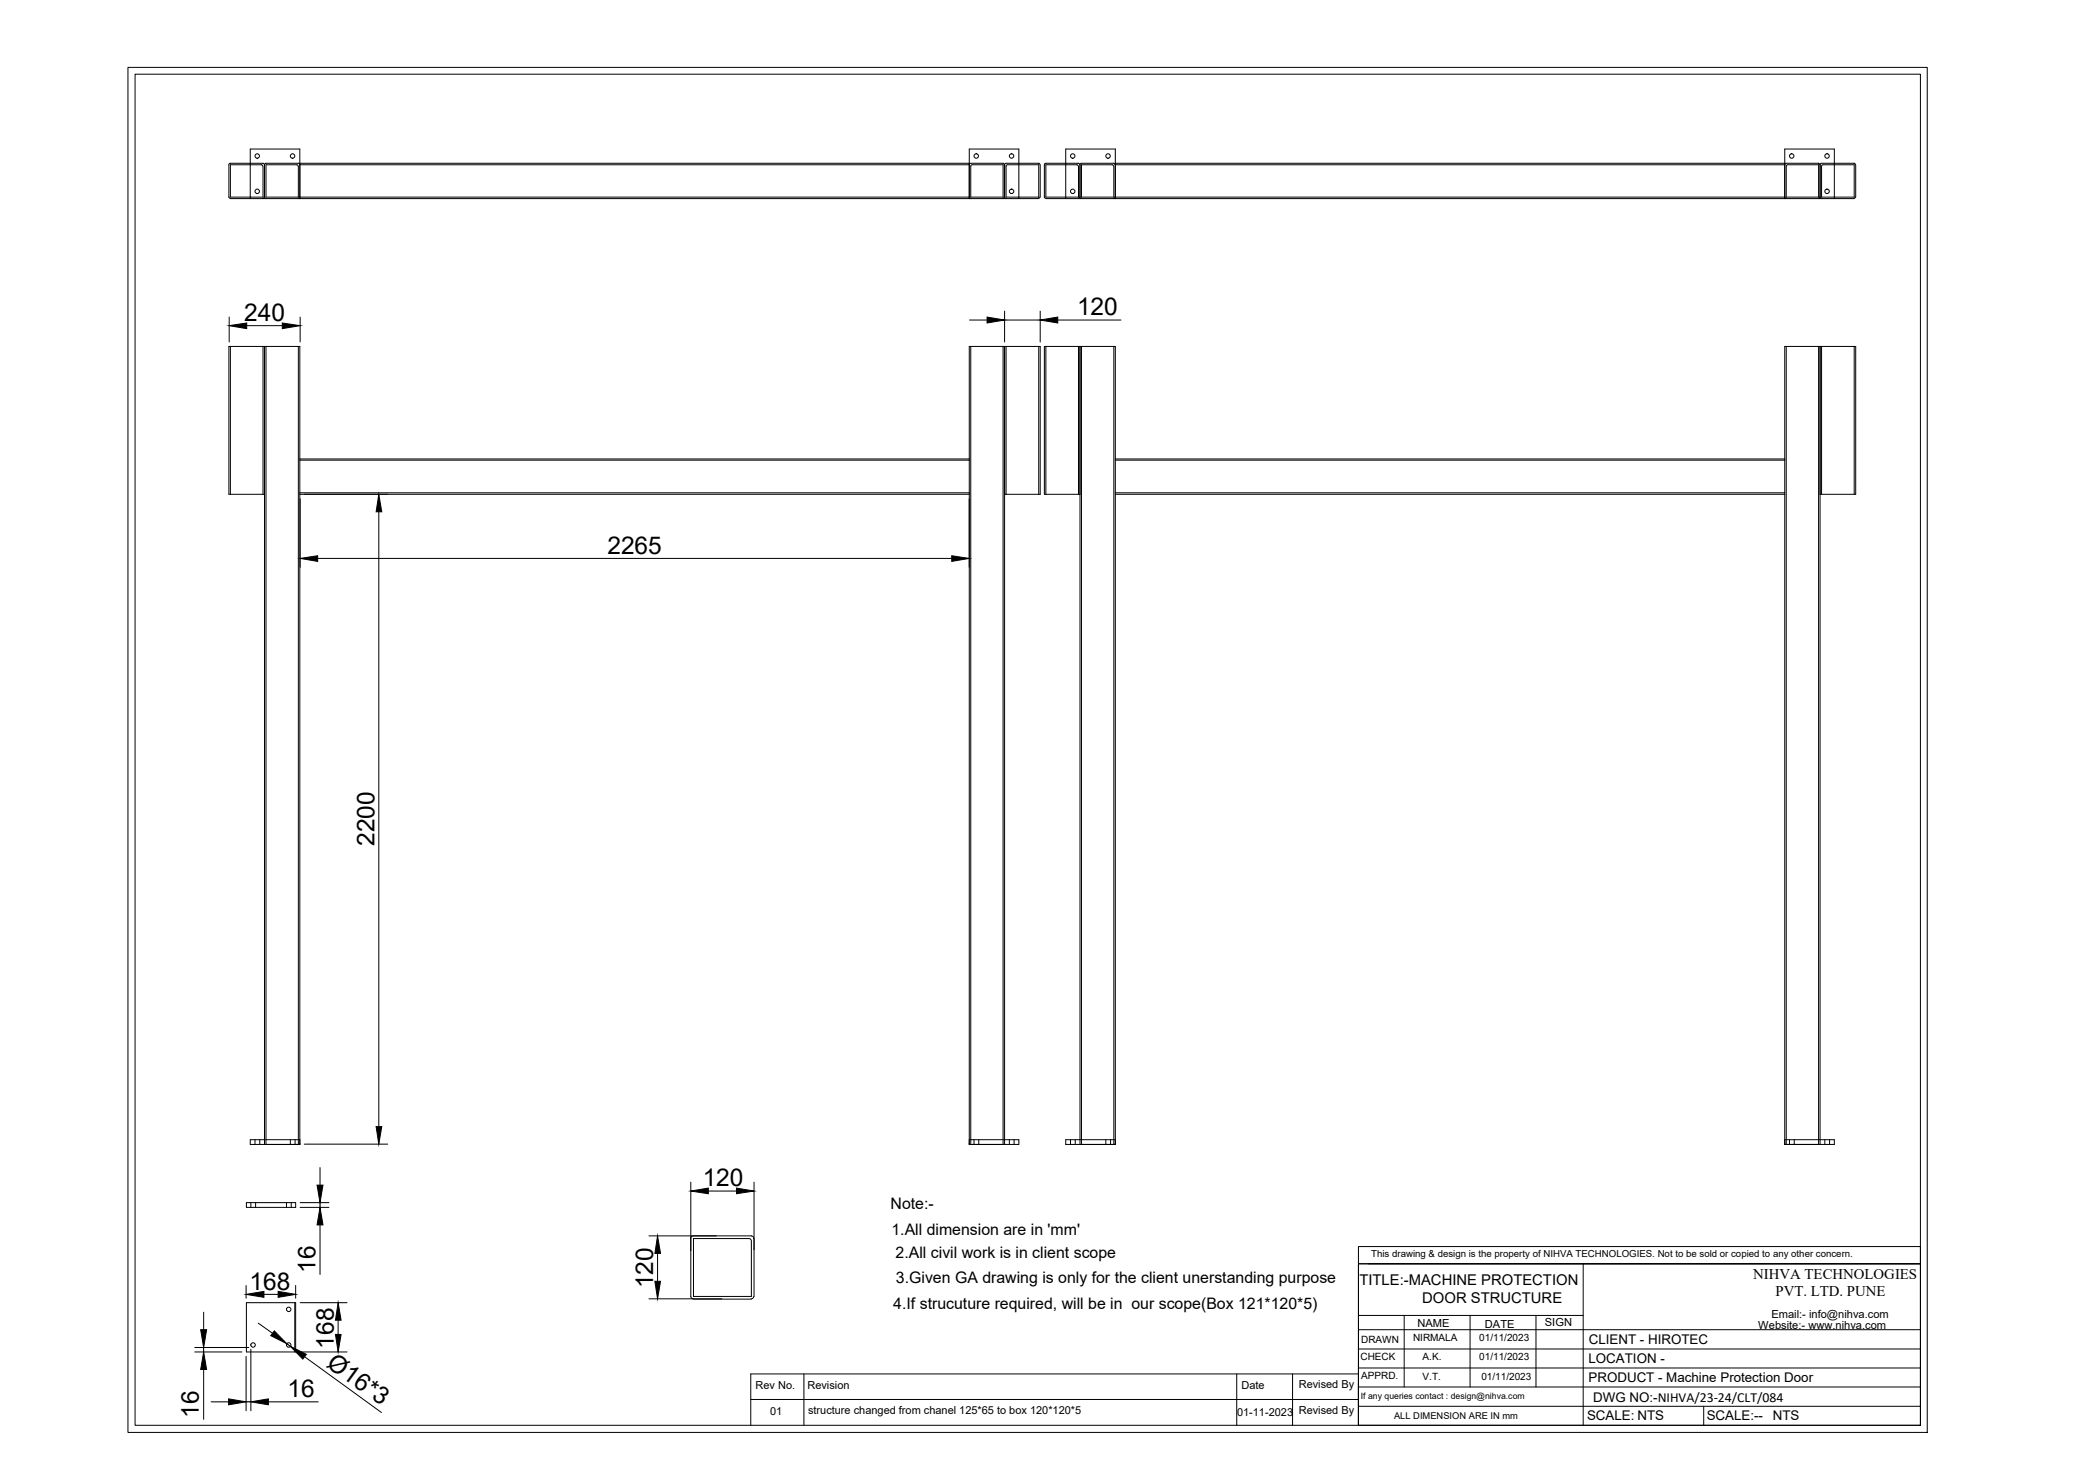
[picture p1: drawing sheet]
<svg xmlns="http://www.w3.org/2000/svg" width="297mm" height="210mm" viewBox="0 0 297 210" stroke-linecap="round" stroke-linejoin="round" font-family="sans-serif">
<!-- layer: MD_Hidden -->
<g fill="none" stroke="#000" stroke-width=".14">
<path d="M35.7 23.3v.2M35.7 28.1v.2M42.8 23.5v4.7M42.8 28.1h95.4M42.8 23.5h95.4M138.2 23.5v4.7M145.3 23.3v.2M145.3 28.1v.2M152 23.3v.2M152 28.1v.2M159 23.5v4.7M159 28.1h95.5"/>
<path d="M159 23.5h95.5M254.5 23.5v4.7M261.6 23.3v.2M261.6 28.1v.2M32.9 49.4v21.1M37.5 49.4v21.1M37.9 49.4v113.8M42.5 49.4v113.8M138.4 49.4v113.8M143 49.4v113.8M143.5 49.4v21.1M148.1 49.4v21.1"/>
<path d="M149.1 49.4v21.1M153.8 49.4v21.1M154.2 49.4v113.8M158.8 49.4v113.8M254.7 49.4v113.8M259.3 49.4v113.8M259.8 49.4v21.1M264.4 49.4v21.1M42.8 65.6h95.4M42.8 70.3h95.4M159 65.6h95.5M159 70.3h95.5"/>
<path d="M35.8 171.5v.7M36.4 162.5v.7M36.4 171.5v.7M37 162.5v.7M37.7 162.5v.7M40.9 171.5v.7M41.4 162.5v.7M41.5 171.5v.7M42.1 162.5v.7M138.9 162.5v.7M139.6 162.5v.7M143.3 162.5v.7"/>
<path d="M143.9 162.5v.7M144.6 162.5v.7M152.7 162.5v.7M153.3 162.5v.7M154 162.5v.7M157.7 162.5v.7M158.4 162.5v.7M255.2 162.5v.7M255.9 162.5v.7M259.5 162.5v.7M260.2 162.5v.7M260.9 162.5v.7"/>
</g>
<!-- layer: MD_Visible -->
<g fill="none" stroke="#000" stroke-width=".14">
<path d="M32.6 23.5v4.6l.2 .2M32.9 28.3h115.2M35.7 23.3v-2h7.1v2.2M35.7 23.5v4.6M37.5 23.7l-.2-.2h-4.4v4.6h4.6v-4.4M37.5 23.3l.2 .2M37.5 23.3h-4.7l-.2 .2M37.7 28.1l-.2 .2M37.7 23.5v4.6l.2 .2M37.9 23.3l-.2 .2M37.9 23.3h4.6l.2 .2M42.5 23.7l-.2-.2h-4.4v4.6h4.6v-4.4"/>
<path d="M42.7 28.1l-.2 .2M138.2 28.1v-4.8h-95.4v5v-.1M138.2 28.1v.2v-.1M138.2 28.1l.2 .2M138.4 23.3l-.2 .2v-2.2h7.1v2M138.4 23.3h4.6l.2 .2M138.6 23.5l-.2 .2M138.6 23.5h4.4v4.6h-4.6v-4.4M143.2 28.1l-.2 .2M143.3 23.5v4.6l.1 .2M143.5 23.7l.2-.2h4.4v4.6h-4.6v-4.4M145.3 23.5v4.6"/>
<path d="M148.1 23.3l.2 .2M148.1 23.3h-4.7l-.1 .2M148.3 28.1l-.2 .2M148.3 23.5v4.6M148.9 23.5v4.6l.2 .2M149.1 28.3h115.3M152 23.3v-2h7v2.2M152 23.5v4.6M153.8 23.7l-.2-.2h-4.5v4.6h4.7v-4.4M153.8 23.3l.2 .2M153.8 23.3h-4.7l-.2 .2M154 28.1l-.2 .2"/>
<path d="M154 23.5v4.6l.2 .2M154.2 23.3l-.2 .2M154.2 23.3h4.6l.2 .2M158.8 23.7l-.2-.2h-4.4v4.6h4.6v-4.4M159 28.1l-.2 .2M254.5 28.1v-4.8h-95.5v5v-.1M254.5 28.1v.2v-.1M254.5 28.1l.2 .2M254.7 23.3l-.2 .2v-2.2h7.1v2M254.7 23.3h4.6l.2 .2M254.9 23.5l-.2 .2M254.9 23.5h4.4v4.6h-4.6v-4.4"/>
<path d="M259.5 28.1l-.2 .2M259.5 23.5v4.6l.2 .2M259.8 23.7l.1-.2h4.5v4.6h-4.6v-4.4M261.6 23.5v4.6M264.4 23.3l.2 .2M264.4 23.3h-4.7l-.2 .2M264.6 28.1l-.2 .2M264.6 23.5v4.6M37.7 49.4h-5.1v21.1h5.1M37.7 49.4h5.1v16M37.7 49.4v113.1M143.3 49.4h5v21.1h-5"/>
<path d="M143.3 49.4h-5.1v16M143.3 49.4v113.1M154 49.4h-5.1v21.1h5.1M154 49.4h5v16M154 49.4v113.1M259.5 49.4h5.1v21.1h-5.1M259.5 49.4h-5v16M259.5 49.4v113.1M42.8 65.4v5.1M42.8 70.5v92.7M42.8 65.4h95.4M42.8 70.5h95.4"/>
<path d="M138.2 65.4v5.1M138.2 70.5v92.7M159 65.4v5.1M159 70.5v92.7M159 65.4h95.5M159 70.5h95.5M254.5 65.4v5.1M254.5 70.5v92.7M35.1 171.5h7.1v.7h-7.1zM42.8 163.2h.1M42.8 162.5h-7.1v.7h7.1M98.5 176.6v8.3"/>
<path d="M98.9 176.2l-.2 .1-.2 .3M98.9 176.2h8.2l.2 .1 .2 .3M106.8 176.6l.3 .2v.2M106.8 176.6h-7.9v8.3h8.2v-7.9M107.5 176.6v8.3M138.2 163.2h.1M138.2 162.5h7.1v.7h-7.1M159 163.2h.1M159 162.5h-7v.7h7M254.5 163.2h.1M254.5 162.5h7.1v.7h-7.1M35.1 185.8h7.1v7h-7.1z"/>
<path d="M98.5 184.8l.1 .2 .3 .2M98.9 185.3h8.2M107.5 184.8l-.2 .4h-.2"/>
<circle cx="36.7" cy="27.3" r=".32"/>
<circle cx="36.7" cy="22.2" r=".32"/>
<circle cx="41.7" cy="22.2" r=".32"/>
<circle cx="139.2" cy="22.2" r=".32"/>
<circle cx="144.3" cy="22.2" r=".32"/>
<circle cx="144.3" cy="27.3" r=".32"/>
<circle cx="153" cy="27.3" r=".32"/>
<circle cx="153" cy="22.2" r=".32"/>
<circle cx="158" cy="22.2" r=".32"/>
<circle cx="255.5" cy="22.2" r=".32"/>
<circle cx="260.5" cy="22.2" r=".32"/>
<circle cx="260.5" cy="27.3" r=".32"/>
<circle cx="36.1" cy="191.8" r=".32"/>
<circle cx="41.2" cy="191.8" r=".32"/>
<circle cx="41.2" cy="186.7" r=".32"/>
</g>
<!-- layer: 0 -->
<g fill="none" stroke="#000" stroke-width=".14">
<path d="M18.2 9.6h256.6v194.7h-256.6zM19.3 10.6h254.6v192.6h-254.6zM32.7 45.2v3.6M35.2 46.4h5.1M42.8 45.2v3.6M138.3 45.6h2.5M143.3 44.4v4.4M143.3 45.6h5M148.3 44.4v4.4M150.8 45.6h9.1M42.8 71.1v9.8M43.4 70.5h11.9"/>
<path d="M45.3 79.6h90.4M54 73v87.7M138.2 71.1v9.8M42.8 171.5h4.1M42.8 172.2h4.1M43.4 163.2h11.9M45.6 166.5v2.5M45.6 171.5v.7M45.6 174.7v7M92.5 176.2h9.7M93.8 178.7v4M98.5 168.6v9.8"/>
<path d="M101 169.8h4M107.5 168.6v9.6M193.7 177.8h80.2v2.4h-80.2zM27.8 192.8h6.7M27.8 192.2h7.7M29 187.1v2.5M29 192.2v.6M29 195.3v7.1M30.1 199.9h2.5M35.1 183.3v1.8M35.1 193.4v7.8M35.1 199.9h.7"/>
<path d="M35.8 192.4v8.8M36.8 188.7l2.1 1.4M37.6 184.6h2.1M38.3 199.9h7.1M40.9 191.6l.5 .4M42 185.8v7M42.2 183.3v1.8M42.8 185.8h6.7M42.8 192.8h6.7M43.4 193.5l11 7.9M48.2 188.3v2M92.5 185.2h10.4"/>
<path d="M107.1 199.6h86.6M114.6 195.9v7.3M176.4 195.9v7.3M184.3 195.9v7.3M193.7 180.2h80.2v23h-80.2zM193.7 197.8h80.2M193.7 195.1h80.2M193.7 192.4h80.2M193.7 189.6h80.2M193.7 180.2v23M193.7 187.6h32.1M193.7 195.9h-86.6v7.3"/>
<path d="M195.1 180.2h78.8M200.2 187.6v10.2M209.6 187.6v10.2M219 187.6v10.2M225.8 180.2v23M193.7 200.5h80.2M243 200.5v2.7"/>
</g>
<g fill="#000" stroke="#000" stroke-width=".14">
<path d="M32.7 46.4l2.5-.3v.8zM40.3 46.1l2.5 .3-2.5 .5zM140.8 45.2l2.5 .4-2.5 .5zM148.3 45.6l2.5-.4v.9zM42.8 79.6l2.5-.4v.9zM54 70.5l.4 2.5h-.8zM135.7 79.2l2.5 .4-2.5 .5zM45.2 169h.9l-.5 2.5zM45.6 172.2l.5 2.5h-.9zM53.6 160.7h.8l-.4 2.5zM93.8 176.2l.4 2.5h-.8zM98.5 169.8l2.5-.4v.8z"/>
<path d="M105 169.4l2.5 .4-2.5 .4zM28.6 189.6h.9l-.5 2.6zM29 192.8l.5 2.5h-.9zM32.6 199.5l2.5 .4-2.5 .4zM35.1 184.6l2.5-.4v.8zM35.8 199.9l2.5-.4v.8zM39.1 189.8l1.8 1.8-2.3-1.1zM39.7 184.2l2.5 .4-2.5 .4zM41.4 192l2.3 1.1-.5 .7zM48.2 185.8l.4 2.5h-.8zM47.8 190.3h.8l-.4 2.5zM93.4 182.7h.8l-.4 2.5z"/>
</g>
<g font-size="3.5">
<text x="34.8" y="45.8">240</text>
<text x="153.6" y="45">120</text>
<text x="86.6" y="79">2265</text>
<text x="53.4" y="120.7" transform="rotate(-90 53.4 120.7)">2200</text>
<text x="100.2" y="169.2">120</text>
<text x="35.6" y="183.9">168</text>
<text x="45" y="181.5" transform="rotate(-90 45 181.5)">16</text>
<text x="93.1" y="183.7" transform="rotate(-90 93.1 183.7)">120</text>
<text x="46.4" y="194.7" transform="rotate(36 46.4 194.7)">Ø16*3</text>
<text x="47.6" y="192.3" transform="rotate(-90 47.6 192.3)">168</text>
<text x="28.4" y="202.1" transform="rotate(-90 28.4 202.1)">16</text>
<text x="41" y="199.2">16</text>
</g>
<g font-size="2.3">
<text x="127" y="172.3">Note:-</text>
<text x="127.1" y="176.1">1.All dimension are in 'mm'</text>
<text x="127.7" y="179.4">2.All civil work is in client scope</text>
<text x="127.8" y="183">3.Given GA drawing is only for the client unerstanding purpose</text>
<text x="127.4" y="186.6">4.If strucuture required, will be in our scope(Box 121*120*5)</text>
</g>
<g font-size="2.1">
<text x="193.8" y="183.3">TITLE:-MACHINE PROTECTION</text>
<text x="202.8" y="185.8">DOOR STRUCTURE</text>
<text x="250" y="182.4">NIHVA TECHNOLOGIES</text>
<text x="253.2" y="184.8">PVT. LTD. PUNE</text>
</g>
<g font-size="1.9">
<text x="226.6" y="191.6">CLIENT - HIROTEC</text>
<text x="226.5" y="197.1">PRODUCT - Machine Protection Door</text>
<text x="226.5" y="194.4">LOCATION -</text>
<text x="226.3" y="202.5">SCALE: NTS</text>
<text x="227.2" y="199.9">DWG NO:-NIHVA/23-24/CLT/084</text>
<text x="243.4" y="202.5">SCALE:--</text>
<text x="252.8" y="202.5">NTS</text>
</g>
<g font-size="1.6">
<text x="202.1" y="189.2">NAME</text>
<text x="211.8" y="189.3">DATE</text>
<text x="220.3" y="189.1">SIGN</text>
<text x="250.7" y="189.4">Website:- www.nihva.com</text>
<text x="252.6" y="188">Email:- info@nihva.com</text>
<text x="185.2" y="198">Revised By</text>
<text x="107.7" y="198.1">Rev No.</text>
<text x="109.8" y="201.8">01</text>
<text x="115.1" y="198.1">Revision</text>
<text x="115.2" y="201.6">structure changed from chanel 125*65 to box 120*120*5</text>
<text x="176.4" y="201.9">01-11-2023</text>
<text x="177" y="198.1">Date</text>
<text x="185.2" y="201.6">Revised By</text>
</g>
<g font-size="1.4">
<text x="195.5" y="179.3">This drawing &amp; design is the property of NIHVA TECHNOLOGIES. Not to be sold or copied to any other concern.</text>
<text x="194.1" y="191.6">DRAWN</text>
<text x="201.5" y="191.2">NIRMALA</text>
<text x="210.9" y="191.3">01/11/2023</text>
<text x="194" y="194">CHECK</text>
<text x="194.1" y="196.7">APPRD.</text>
<text x="202.9" y="194">A.K.</text>
<text x="202.9" y="196.8">V.T.</text>
<text x="210.9" y="194">01/11/2023</text>
<text x="211.2" y="196.7">01/11/2023</text>
</g>
<text font-size="1.3" x="198.8" y="202.4">ALL DIMENSION ARE IN mm</text>
<text font-size="1.2" x="194.1" y="199.5">If any queries contact : design@nihva.com</text>
</svg>
